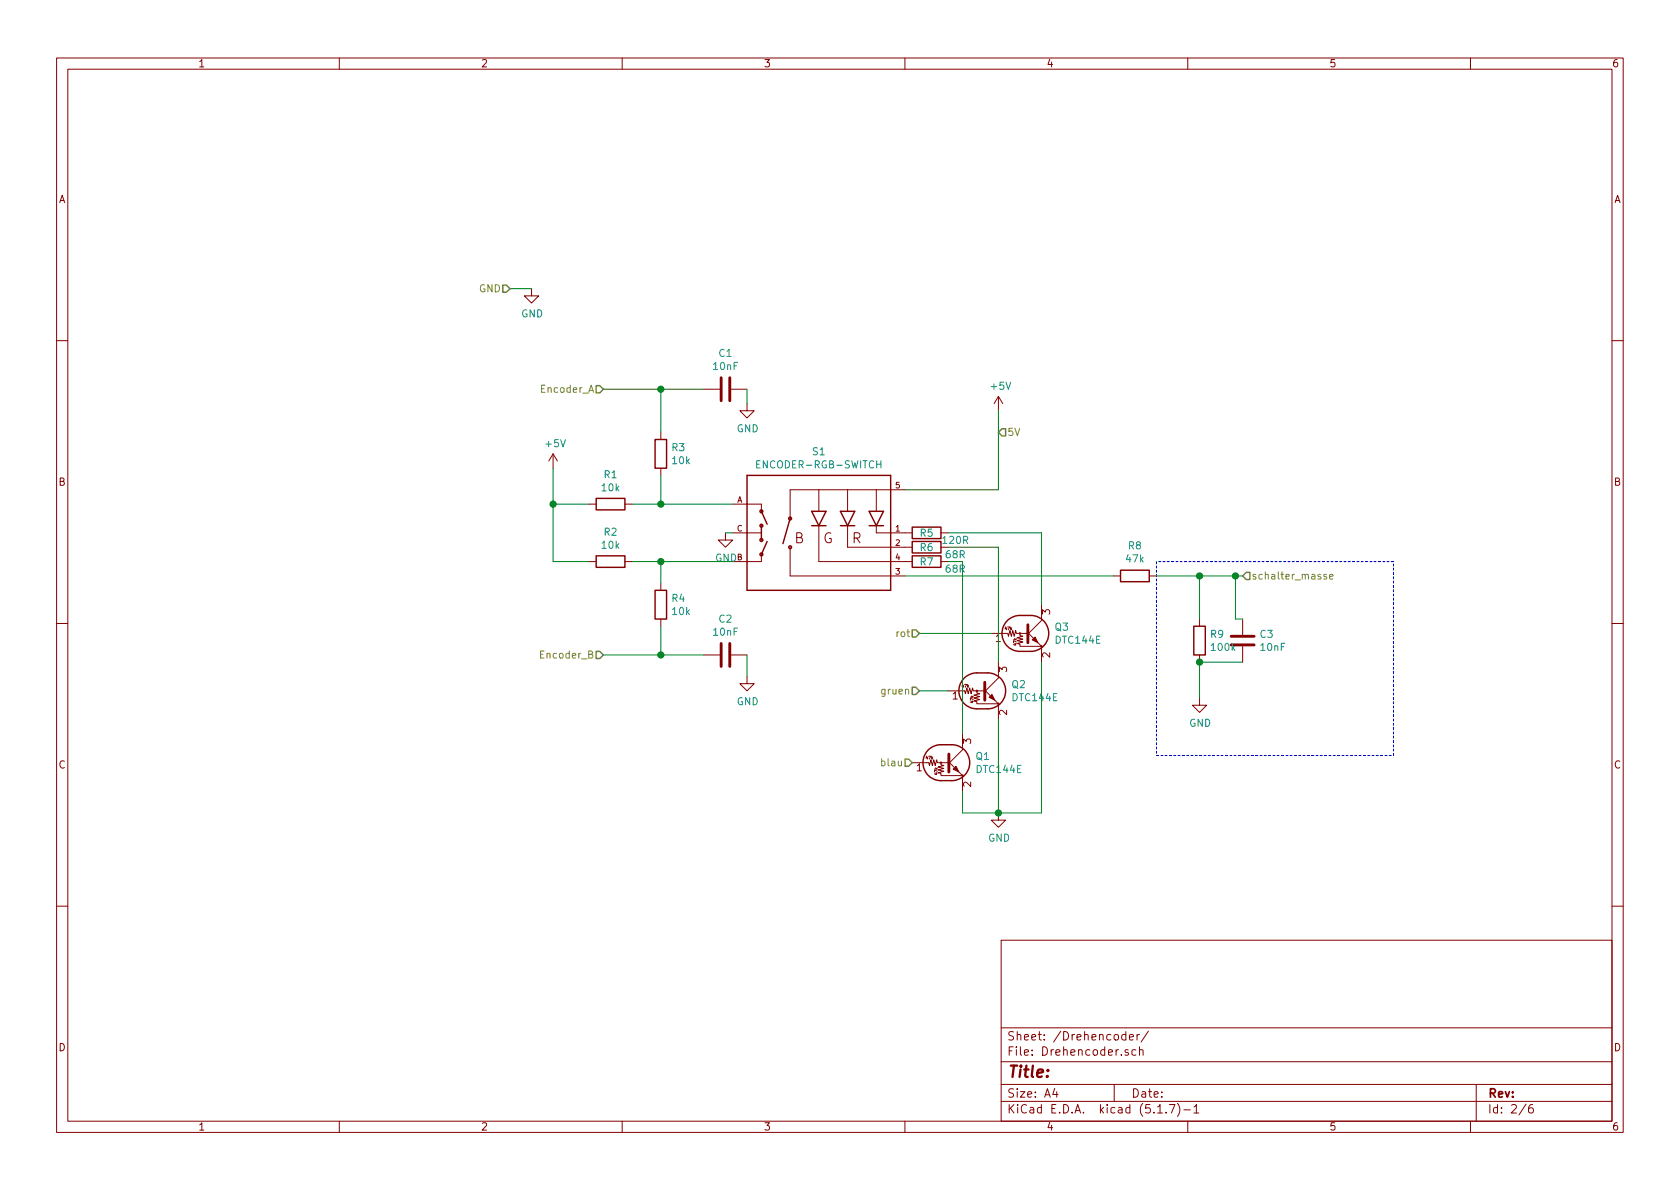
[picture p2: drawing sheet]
EESchema Schematic File Version 4
EELAYER 30 0
EELAYER END
$Descr A4 11693 8268
encoding utf-8
Sheet 2 6
Title ""
Date ""
Rev ""
Comp ""
Comment1 ""
Comment2 ""
Comment3 ""
Comment4 ""
$EndDescr
$Comp
L ENCODER-RGB-SWITCH:ENCODER-RGB-SWITCH S1
U 1 1
P 5700 3700
F 0 "S1" H 5700 4267 50  0000 C CNN
F 1 "ENCODER-RGB-SWITCH" H 5700 4176 50  0000 C CNN
F 2 "EZ-PY32:ENCODER_LED_3" H 5700 3700 50  0001 C CNN
F 3 "" H 5700 3700 50  0001 L BNN
F 4 "COM-10982" H 5700 3700 50  0001 L BNN "SF_SKU"
F 5 "RES-10859" H 5700 3700 50  0001 L BNN "PROD_ID"
	1    5700 3700
	1    0    0    -1  
$EndComp
Text HLabel 4200 4550 0    50   Input ~ 0
Encoder_B
Text HLabel 6400 4400 0    50   Input ~ 0
rot
Text HLabel 6400 4800 0    50   Input ~ 0
gruen
Text HLabel 6350 5300 0    50   Input ~ 0
blau
Text HLabel 8650 4000 2    50   Input ~ 0
schalter_masse
$Comp
L power:+5V #PWR017
U 1 1
P 3850 3250
F 0 "#PWR017" H 3850 3100 50  0001 C CNN
F 1 "+5V" H 3865 3423 50  0000 C CNN
F 2 "" H 3850 3250 50  0001 C CNN
F 3 "" H 3850 3250 50  0001 C CNN
	1    3850 3250
	1    0    0    -1  
$EndComp
$Comp
L Device:C C1
U 1 1
P 5050 2700
F 0 "C1" V 4798 2700 50  0000 C CNN
F 1 "10nF" V 4889 2700 50  0000 C CNN
F 2 "Capacitor_SMD:C_0603_1608Metric_Pad1.08x0.95mm_HandSolder" H 5088 2550 50  0001 C CNN
F 3 "~" H 5050 2700 50  0001 C CNN
	1    5050 2700
	0    1    1    0   
$EndComp
$Comp
L Device:C C2
U 1 1
P 5050 4550
F 0 "C2" V 4798 4550 50  0000 C CNN
F 1 "10nF" V 4889 4550 50  0000 C CNN
F 2 "Capacitor_SMD:C_0603_1608Metric_Pad1.08x0.95mm_HandSolder" H 5088 4400 50  0001 C CNN
F 3 "~" H 5050 4550 50  0001 C CNN
	1    5050 4550
	0    1    1    0   
$EndComp
$Comp
L Device:R R2
U 1 1
P 4250 3900
F 0 "R2" V 4043 3900 50  0000 C CNN
F 1 "10k" V 4134 3900 50  0000 C CNN
F 2 "Resistor_SMD:R_0603_1608Metric_Pad0.98x0.95mm_HandSolder" V 4180 3900 50  0001 C CNN
F 3 "~" H 4250 3900 50  0001 C CNN
	1    4250 3900
	0    1    1    0   
$EndComp
$Comp
L Device:R R4
U 1 1
P 4600 4200
F 0 "R4" H 4670 4246 50  0000 L CNN
F 1 "10k" H 4670 4155 50  0000 L CNN
F 2 "Resistor_SMD:R_0603_1608Metric_Pad0.98x0.95mm_HandSolder" V 4530 4200 50  0001 C CNN
F 3 "~" H 4600 4200 50  0001 C CNN
	1    4600 4200
	1    0    0    -1  
$EndComp
$Comp
L Device:R R1
U 1 1
P 4250 3500
F 0 "R1" V 4043 3500 50  0000 C CNN
F 1 "10k" V 4134 3500 50  0000 C CNN
F 2 "Resistor_SMD:R_0603_1608Metric_Pad0.98x0.95mm_HandSolder" V 4180 3500 50  0001 C CNN
F 3 "~" H 4250 3500 50  0001 C CNN
	1    4250 3500
	0    1    1    0   
$EndComp
$Comp
L Device:R R3
U 1 1
P 4600 3150
F 0 "R3" H 4670 3196 50  0000 L CNN
F 1 "10k" H 4670 3105 50  0000 L CNN
F 2 "Resistor_SMD:R_0603_1608Metric_Pad0.98x0.95mm_HandSolder" V 4530 3150 50  0001 C CNN
F 3 "~" H 4600 3150 50  0001 C CNN
	1    4600 3150
	1    0    0    -1  
$EndComp
Wire Wire Line
	3850 3250 3850 3500
Wire Wire Line
	3850 3900 4100 3900
Wire Wire Line
	4100 3500 3850 3500
Connection ~ 3850 3500
Wire Wire Line
	3850 3500 3850 3900
Wire Wire Line
	4400 3500 4600 3500
Wire Wire Line
	4400 3900 4600 3900
Wire Wire Line
	4600 3300 4600 3500
Wire Wire Line
	4600 3000 4600 2700
Wire Wire Line
	4600 2700 4900 2700
Wire Wire Line
	4600 4050 4600 3900
Connection ~ 4600 3900
Wire Wire Line
	4600 3900 5100 3900
Wire Wire Line
	4600 4350 4600 4550
Wire Wire Line
	4600 4550 4900 4550
$Comp
L power:GND #PWR019
U 1 1
P 5200 2800
F 0 "#PWR019" H 5200 2550 50  0001 C CNN
F 1 "GND" H 5205 2627 50  0000 C CNN
F 2 "" H 5200 2800 50  0001 C CNN
F 3 "" H 5200 2800 50  0001 C CNN
	1    5200 2800
	1    0    0    -1  
$EndComp
$Comp
L power:GND #PWR020
U 1 1
P 5200 4700
F 0 "#PWR020" H 5200 4450 50  0001 C CNN
F 1 "GND" H 5205 4527 50  0000 C CNN
F 2 "" H 5200 4700 50  0001 C CNN
F 3 "" H 5200 4700 50  0001 C CNN
	1    5200 4700
	1    0    0    -1  
$EndComp
Wire Wire Line
	5200 2700 5200 2800
Wire Wire Line
	5200 4550 5200 4700
Wire Wire Line
	4600 4550 4200 4550
Connection ~ 4600 4550
Wire Wire Line
	4600 2700 4200 2700
Connection ~ 4600 2700
$Comp
L Device:R R?
U 1 1
P 7900 4000
AR Path="/5FC539BA" Ref="R?"  Part="1" 
AR Path="/5FC0DC7B/5FC539BA" Ref="R?"  Part="1" 
AR Path="/5FA8E4B9/5FC539BA" Ref="R8"  Part="1" 
F 0 "R8" V 8107 4000 50  0000 C CNN
F 1 "47k" V 8016 4000 50  0000 C CNN
F 2 "Resistor_SMD:R_0603_1608Metric_Pad0.98x0.95mm_HandSolder" V 7830 4000 50  0001 C CNN
F 3 "~" H 7900 4000 50  0001 C CNN
	1    7900 4000
	0    1    -1   0   
$EndComp
$Comp
L Device:C C?
U 1 1
P 8650 4450
AR Path="/5FC539C0" Ref="C?"  Part="1" 
AR Path="/5FC0DC7B/5FC539C0" Ref="C?"  Part="1" 
AR Path="/5FA8E4B9/5FC539C0" Ref="C3"  Part="1" 
F 0 "C3" H 8535 4496 50  0000 R CNN
F 1 "10nF" H 8535 4405 50  0000 R CNN
F 2 "Capacitor_SMD:C_0603_1608Metric_Pad1.08x0.95mm_HandSolder" H 8688 4300 50  0001 C CNN
F 3 "~" H 8650 4450 50  0001 C CNN
	1    8650 4450
	-1   0    0    -1  
$EndComp
$Comp
L power:+5V #PWR021
U 1 1
P 6950 2850
F 0 "#PWR021" H 6950 2700 50  0001 C CNN
F 1 "+5V" H 6965 3023 50  0000 C CNN
F 2 "" H 6950 2850 50  0001 C CNN
F 3 "" H 6950 2850 50  0001 C CNN
	1    6950 2850
	1    0    0    -1  
$EndComp
Text HLabel 6950 3000 2    50   Input ~ 0
5V
$Comp
L Device:R R5
U 1 1
P 6450 3700
F 0 "R5" V 6450 3700 50  0000 C CNN
F 1 "120R" V 6500 3900 50  0000 C CNN
F 2 "Resistor_SMD:R_0603_1608Metric_Pad0.98x0.95mm_HandSolder" V 6380 3700 50  0001 C CNN
F 3 "~" H 6450 3700 50  0001 C CNN
	1    6450 3700
	0    1    1    0   
$EndComp
$Comp
L Device:R R6
U 1 1
P 6450 3800
F 0 "R6" V 6450 3800 50  0000 C CNN
F 1 "68R" V 6500 4000 50  0000 C CNN
F 2 "Resistor_SMD:R_0603_1608Metric_Pad0.98x0.95mm_HandSolder" V 6380 3800 50  0001 C CNN
F 3 "~" H 6450 3800 50  0001 C CNN
	1    6450 3800
	0    1    1    0   
$EndComp
$Comp
L Device:R R7
U 1 1
P 6450 3900
F 0 "R7" V 6450 3900 50  0000 C CNN
F 1 "68R" V 6500 4100 50  0000 C CNN
F 2 "Resistor_SMD:R_0603_1608Metric_Pad0.98x0.95mm_HandSolder" V 6380 3900 50  0001 C CNN
F 3 "~" H 6450 3900 50  0001 C CNN
	1    6450 3900
	0    1    1    0   
$EndComp
Wire Wire Line
	6300 3400 6950 3400
Wire Wire Line
	6950 2850 6950 3400
Wire Wire Line
	6600 3800 6950 3800
Wire Wire Line
	6900 4400 6400 4400
$Comp
L power:GND #PWR022
U 1 1
P 6950 5650
F 0 "#PWR022" H 6950 5400 50  0001 C CNN
F 1 "GND" H 6955 5477 50  0000 C CNN
F 2 "" H 6950 5650 50  0001 C CNN
F 3 "" H 6950 5650 50  0001 C CNN
	1    6950 5650
	1    0    0    -1  
$EndComp
Wire Wire Line
	6950 5000 6950 5650
Wire Wire Line
	6700 5500 6700 5650
Wire Wire Line
	6700 5650 6950 5650
Connection ~ 6950 5650
$Comp
L Transistor_BJT:DTC144E Q3
U 1 1
P 7150 4400
F 0 "Q3" H 7338 4446 50  0000 L CNN
F 1 "DTC144E" H 7338 4355 50  0000 L CNN
F 2 "Package_TO_SOT_SMD:SOT-23" H 7150 4400 50  0001 L CNN
F 3 "" H 7150 4400 50  0001 L CNN
	1    7150 4400
	1    0    0    -1  
$EndComp
$Comp
L Transistor_BJT:DTC144E Q2
U 1 1
P 6850 4800
F 0 "Q2" H 7038 4846 50  0000 L CNN
F 1 "DTC144E" H 7038 4755 50  0000 L CNN
F 2 "Package_TO_SOT_SMD:SOT-23" H 6850 4800 50  0001 L CNN
F 3 "" H 6850 4800 50  0001 L CNN
	1    6850 4800
	1    0    0    -1  
$EndComp
$Comp
L Transistor_BJT:DTC144E Q1
U 1 1
P 6600 5300
F 0 "Q1" H 6788 5346 50  0000 L CNN
F 1 "DTC144E" H 6788 5255 50  0000 L CNN
F 2 "Package_TO_SOT_SMD:SOT-23" H 6600 5300 50  0001 L CNN
F 3 "" H 6600 5300 50  0001 L CNN
	1    6600 5300
	1    0    0    -1  
$EndComp
Wire Wire Line
	6600 3900 6700 3900
Wire Wire Line
	6700 3900 6700 5100
Wire Wire Line
	6950 3800 6950 4600
Wire Wire Line
	6600 3700 7250 3700
Wire Wire Line
	6600 4800 6400 4800
$Comp
L Device:R R9
U 1 1
P 8350 4450
F 0 "R9" H 8420 4496 50  0000 L CNN
F 1 "100k" H 8420 4405 50  0000 L CNN
F 2 "Resistor_SMD:R_0603_1608Metric_Pad0.98x0.95mm_HandSolder" V 8280 4450 50  0001 C CNN
F 3 "~" H 8350 4450 50  0001 C CNN
	1    8350 4450
	1    0    0    -1  
$EndComp
Wire Notes Line
	8050 5250 9700 5250
Wire Notes Line
	9700 5250 9700 3900
Wire Notes Line
	9700 3900 8050 3900
Text HLabel 3550 2000 0    50   Input ~ 0
GND
Wire Wire Line
	8350 4000 8350 4300
Connection ~ 8350 4000
Wire Wire Line
	8350 4000 8600 4000
Wire Wire Line
	7250 4600 7250 5650
Wire Notes Line
	8050 3900 8050 5250
$Comp
L power:GND #PWR023
U 1 1
P 8350 4850
F 0 "#PWR023" H 8350 4600 50  0001 C CNN
F 1 "GND" H 8355 4677 50  0000 C CNN
F 2 "" H 8350 4850 50  0001 C CNN
F 3 "" H 8350 4850 50  0001 C CNN
	1    8350 4850
	1    0    0    -1  
$EndComp
Connection ~ 4600 3500
Wire Wire Line
	3550 2000 3700 2000
Wire Wire Line
	5050 3700 5100 3700
$Comp
L power:GND #PWR018
U 1 1
P 5050 3700
F 0 "#PWR018" H 5050 3450 50  0001 C CNN
F 1 "GND" H 5055 3527 50  0000 C CNN
F 2 "" H 5050 3700 50  0001 C CNN
F 3 "" H 5050 3700 50  0001 C CNN
	1    5050 3700
	1    0    0    -1  
$EndComp
Wire Wire Line
	4600 3500 5100 3500
$Comp
L power:GND #PWR016
U 1 1
P 3700 2000
F 0 "#PWR016" H 3700 1750 50  0001 C CNN
F 1 "GND" H 3705 1827 50  0000 C CNN
F 2 "" H 3700 2000 50  0001 C CNN
F 3 "" H 3700 2000 50  0001 C CNN
	1    3700 2000
	1    0    0    -1  
$EndComp
Wire Wire Line
	6950 5650 7250 5650
Wire Wire Line
	8050 4000 8350 4000
Wire Wire Line
	7250 3700 7250 4200
Wire Wire Line
	8600 4000 8600 4300
Wire Wire Line
	8600 4300 8650 4300
Connection ~ 8600 4000
Wire Wire Line
	8600 4000 8650 4000
Wire Wire Line
	8650 4600 8350 4600
Connection ~ 8350 4600
Wire Wire Line
	6300 4000 7750 4000
Wire Wire Line
	8350 4600 8350 4850
Text HLabel 4200 2700 0    50   Input ~ 0
Encoder_A
$EndSCHEMATC
